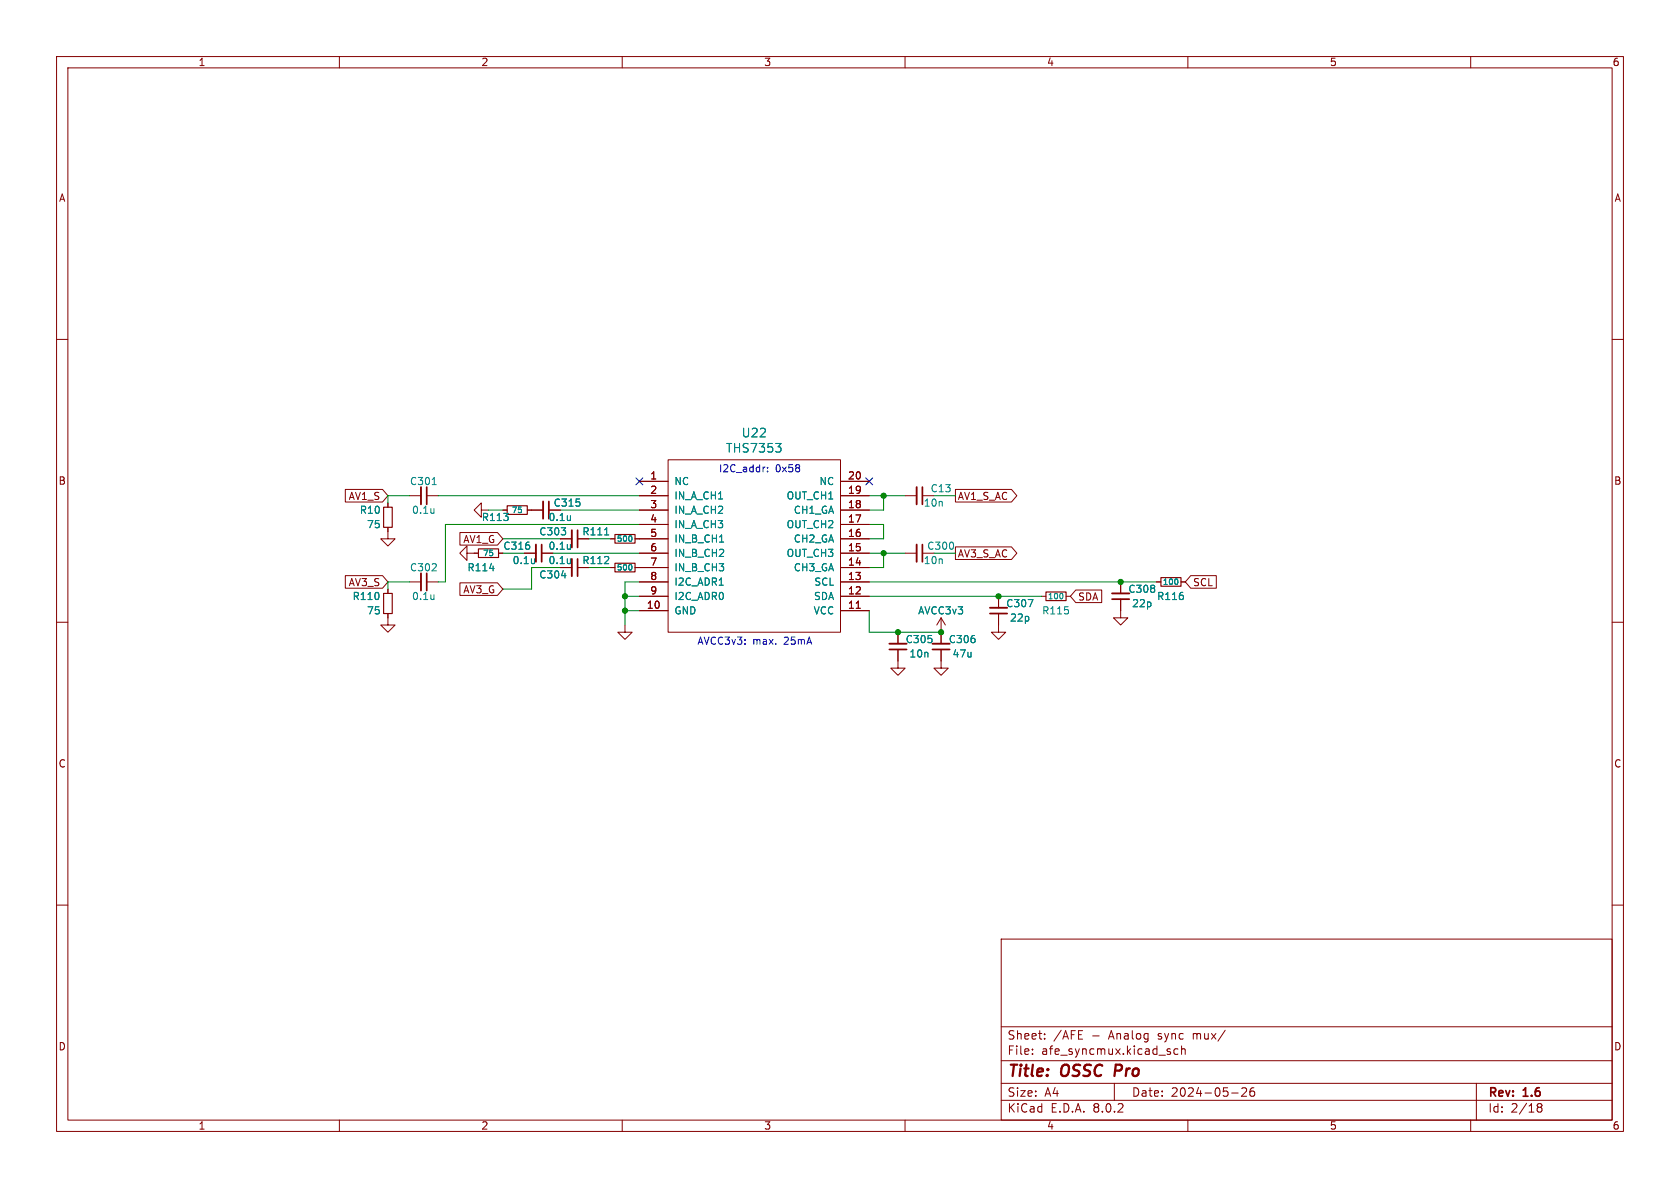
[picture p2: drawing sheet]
<svg xmlns="http://www.w3.org/2000/svg" width="297mm" height="210mm" viewBox="0 0 297 210" stroke-linecap="round" stroke-linejoin="round" font-family="sans-serif">
<g fill="none" stroke="#840000" stroke-width=".18">
<path d="M10 10h277v190h-277zM12 12h273v186h-273zM60 10v2M110 10v2M160 10v2M210 10v2M260 10v2M10 60h2M285 60h2M61 86.5h6.6l1 1.1-1 1.1h-6.6zM68.6 93.2v2.1h1.2l-1.2 1.2-1.3-1.2h1.3M68.6 88.9v.8"/>
<path d="M72.4 87.6h2M75.4 87.6h2.1M81.3 94.1h6.6l1 1.2-1 1.1h-6.6zM82.5 97.8v-1.3l-1.2 1.3 1.2 1.3v-1.3h2.1M85.1 90.2v-1.3l-1.3 1.3 1.3 1.2v-1.2h1.3M88.1 97.8h.8M88.9 90.2h.8M92.7 97.8h2M93.2 90.2h2.8M95.8 97.8h2M97 90.2h2.1M99.1 95.3h2"/>
<path d="M102.1 95.3h2M107.9 95.3h.8M112.3 95.3h5.8M113 85.1h5.1M113 97.8h5.1M113 92.7h5.1M113 90.2h5.1M113 87.6h5.1M118.1 81.3h30.5v30.5h-30.5zM148.6 85.1h5.1M148.6 97.8h5.1M148.6 95.3h5.1"/>
<path d="M148.6 92.7h5.1M148.6 90.2h5.1M148.6 87.6h5.1M160 97.8h2.1M160 87.6h2.1M163.1 97.8h2M163.1 87.6h2M168.9 86.5h9.9l1 1.1-1 1.1h-9.9zM168.9 96.7h9.9l1 1.1-1 1.1h-9.9zM10 110h2M61 101.8h6.6l1 1.1-1 1.1h-6.6zM68.6 108.5v2h1.2l-1.2 1.3-1.3-1.3h1.3"/>
<path d="M68.6 104.1v.8M72.4 102.9h2M75.4 102.9h2.1M81.3 103h6.6l1 1.1-1 1.2h-6.6zM99.1 100.3h2M102.1 100.3h2M107.9 100.3h.8M110.5 110.5v1.3h1.3l-1.3 1.2-1.3-1.2h1.3M112.3 100.3h5.8M113 108h5.1M113 105.4h5.1M113 102.9h5.1"/>
<path d="M148.6 108h5.1M148.6 105.4h5.1M148.6 102.9h5.1M148.6 100.3h5.1M151.4 107.5h.7M158.7 114.8v3.3h1.3l-1.3 1.3-1.2-1.3h1.2M158.7 111.8v2M166.4 114.8v3.3h1.2l-1.2 1.3-1.3-1.3h1.3M166.4 109.2v4.6M166.4 109.2l-.8 1.3M166.4 109.2l.7 1.3M176.5 108.5v3.3h1.3l-1.3 1.2-1.2-1.2h1.2"/>
<path d="M176.5 105.4v2M184.1 105.4h.8M188.5 105.4h.7M190.2 104.3h4.6v2.2h-4.6l-1-1.1zM198.1 105.9v3.3h1.3l-1.3 1.3-1.3-1.3h1.3M198.1 102.9v2M204.5 102.9h.7M208.8 102.9h.7M210.5 101.8h4.5v2.2h-4.5l-1-1.1zM285 110h2M10 160h2M285 160h2"/>
<path d="M177 166h108v32h-108zM60 198v2M110 198v2M160 198v2M177 194.5h108M177 191.5h108M177 187.5h108M177 181.5h108M182.5 186.3v.1M182.5 185.5v.1M184.7 183.6v.1M184.7 182.8v.1"/>
<path d="M197 191.5v3M206.7 185.9l.3 .2-.3 .3M206.7 185.4l.2 .1M208.2 185.5l-.4-.1-.3 .3v.4l.2 .2h.5M208.9 185.5l.2-.1 .4 .1v.9M208.9 184.9v1.5M210 198v2M216.6 182.1l-1.3 2M217.7 193.2h1.2M219.5 192.4l.6-.1 .2 .1 .1 .3-.9 1.1h.9M221.7 192.3a.59 .59 0 0 0-.7 .6v.6l.1 .2 .4 .1 .2-.1 .1-.5-.1-.3h-.5l-.2 .3M260 198v2"/>
<path d="M261 191.5v6.5M271.7 195.5l.3 .2M271.7 195.4l.3-.3 .5 .1 .1 .3-.3 .2M272 195.7h.3M272 195.7l-.3 .3M272.3 195.7l.3 .3-.1 .5-.5 .1-.3-.3"/>
</g>
<path d="M197.3 188.2l-.3 2" fill="none" stroke="#840000" stroke-width=".4"/>
<path d="M67.8 89.7h1.5v3.5h-1.5zM84.6 97h3.5v1.6h-3.5zM89.7 89.4h3.5v1.5h-3.5zM108.7 94.5h3.6v1.5h-3.6zM108.7 99.6h3.6v1.5h-3.6zM67.8 104.9h1.5v3.6h-1.5zM184.9 104.6h3.6v1.6h-3.6zM205.2 102.1h3.6v1.5h-3.6z" fill="none" stroke="#840000" stroke-width=".2"/>
<g fill="none" stroke="#008484" stroke-width=".18">
<path d="M137.1 78.4h1l-.5 .6M137.8 79l.3 .3v.3l-.3 .3M76.4 85.7h.7M76.7 89.9v.8M76.7 90.6v.1M94.5 98.8v.8M94.5 99.5l-.1 .1M100.8 91.2v.8M100.8 96.3v.8M100.8 98.8v.8M100.8 91.9v.1M100.8 97h.1"/>
<path d="M100.8 99.5v.1M106.9 94.6h.7M111.7 94.9v.6M111.7 100v.6M127.2 95.8h.7M76.7 105.1v.9M76.7 105.9h.1M86.6 100.5h.8M99.3 101.8h.8M127.1 103.4h.8M181.8 106h.8l-.5 1.3M187.9 105.1v.6"/>
<path d="M208.2 102.5v.6"/>
</g>
<path d="M74.4 86.1v3.1M94.7 96.3v3M96 88.6v3.1M101.1 93.7v3.1M101.1 98.8v3.1M162.1 86.1v3.1M162.1 96.3v3M74.4 101.3v3.1M157.2 113.8h3.1M164.8 113.8h3.1M175 107.4h3.1M196.6 104.9h3" fill="none" stroke="#840000" stroke-width=".33"/>
<path d="M75.4 86.1v3.1M95.8 96.3v3M97 88.6v3.1M102.1 93.7v3.1M102.1 98.8v3.1M163.1 86.1v3.1M163.1 96.3v3M75.4 101.3v3.1M157.2 114.8h3.1M164.8 114.8h3.1M175 108.5h3.1M196.6 105.9h3" fill="none" stroke="#840000" stroke-width=".3"/>
<path d="M135.1 82.6h.2M135.7 83.3v.1M135.7 82.6v.1" fill="none" stroke="#0000c2" stroke-width=".18"/>
<g fill="none" stroke="#008400" stroke-width=".18">
<path d="M72.4 87.6h-3.8v1.3M77.5 87.6h35.5M86.4 90.2h2.5M88.9 97.8h3.8M88.9 95.3h10.2M97.8 97.8h15.2M99.1 90.2h13.9M104.1 95.3h3.8M113 92.7h-34.3v10.2h-1.2M153.7 92.7h2.5v2.6h-2.5M153.7 97.8h6.3M153.7 87.6h6.3"/>
<path d="M156.2 87.6v2.6h-2.5M156.2 97.8v2.5h-2.5M165.1 97.8h3.8M165.1 87.6h3.8M72.4 102.9h-3.8v1.2M99.1 100.3h-5.1v3.8h-5.1M104.1 100.3h3.8M110.5 105.4h2.5M110.5 108h2.5M113 102.9h-2.5v7.6M153.7 108v3.8h12.7M153.7 105.4h30.4"/>
<path d="M153.7 102.9h50.8"/>
</g>
<path d="M112.4 84.5l1.2 1.2M113.6 84.5l-1.2 1.2M153.1 84.5l1.2 1.2M154.3 84.5l-1.2 1.2" fill="none" stroke="#000084" stroke-width=".18"/>
<g fill="#008400" stroke="#008400" stroke-width=".18">
<circle cx="198.1" cy="102.9" r=".46"/>
<circle cx="156.2" cy="97.8" r=".46"/>
<circle cx="166.4" cy="111.8" r=".46"/>
<circle cx="158.7" cy="111.8" r=".46"/>
<circle cx="176.5" cy="105.4" r=".46"/>
<circle cx="156.2" cy="87.6" r=".46"/>
<circle cx="110.5" cy="105.4" r=".46"/>
<circle cx="110.5" cy="108" r=".46"/>
</g>
<g font-size="2.8" fill="#840000">
<text x="178" y="190.9">Title:</text>
<text x="187.7" y="190.9">OSSC</text>
<text x="197.9" y="190.9">Pro</text>
</g>
<g font-size="2.1" fill="#008484">
<text x="131" y="77.5">U22</text>
<text x="128.3" y="80.2">THS7353</text>
</g>
<g font-size="2.1" fill="#840000">
<text x="178" y="184">Sheet:</text>
<text x="186.2" y="184">/AFE</text>
<text x="193" y="184">-</text>
<text x="196.2" y="184">Analog</text>
<text x="205" y="184">sync</text>
<text x="211.3" y="184">mux/</text>
<text x="178" y="186.7">File:</text>
<text x="184.1" y="186.7">afe_syncmux.kicad_sch</text>
<text x="178" y="196.9">KiCad</text>
<text x="178" y="194.1">Size:</text>
<text x="184.7" y="194.1">A4</text>
<text x="185.7" y="196.9">E.D.A.</text>
<text x="193.3" y="196.9">8.0.2</text>
<text x="200" y="194.1">Date:</text>
<text x="207" y="194.1">2024-05-26</text>
<text x="263" y="194.3">Rev:</text>
<text x="263" y="196.9">Id:</text>
<text x="267.1" y="196.9">2/18</text>
<text x="269.4" y="194.3">1.6</text>
</g>
<g font-size="1.8" fill="#840000">
<text x="35" y="11.9">1</text>
<text x="85" y="11.9">2</text>
<text x="135" y="11.9">3</text>
<text x="185" y="11.9">4</text>
<text x="235" y="11.9">5</text>
<text x="285" y="11.9">6</text>
<text x="10.3" y="35.9">A</text>
<text x="285.3" y="35.9">A</text>
<text x="10.3" y="85.9">B</text>
<text x="61.5" y="88.6">AV1_S</text>
<text x="114.9" y="84.8">1</text>
<text x="114.9" y="87.4">2</text>
<text x="114.9" y="89.9">3</text>
<text x="149.8" y="89.9">18</text>
<text x="149.8" y="87.4">19</text>
<text x="149.8" y="84.8">20</text>
<text x="169.2" y="88.6">AV1_S_AC</text>
<text x="285.3" y="85.9">B</text>
<text x="114.9" y="92.5">4</text>
<text x="114.9" y="95">5</text>
<text x="149.8" y="95">16</text>
<text x="149.8" y="92.5">17</text>
<text x="81.8" y="96.2">AV1_G</text>
<text x="114.9" y="97.5">6</text>
<text x="114.9" y="100.1">7</text>
<text x="149.8" y="100.1">14</text>
<text x="149.8" y="97.5">15</text>
<text x="169.2" y="98.7">AV3_S_AC</text>
<text x="61.5" y="103.8">AV3_S</text>
<text x="81.8" y="105.1">AV3_G</text>
<text x="114.3" y="107.7">10</text>
<text x="114.9" y="102.6">8</text>
<text x="114.9" y="105.2">9</text>
<text x="149.8" y="107.7">11</text>
<text x="149.8" y="105.2">12</text>
<text x="149.8" y="102.6">13</text>
<text x="190.5" y="106.4">SDA</text>
<text x="210.8" y="103.8">SCL</text>
<text x="10.3" y="135.9">C</text>
<text x="285.3" y="135.9">C</text>
<text x="10.3" y="185.9">D</text>
<text x="285.3" y="185.9">D</text>
<text x="35" y="199.9">1</text>
<text x="85" y="199.9">2</text>
<text x="135" y="199.9">3</text>
<text x="185" y="199.9">4</text>
<text x="235" y="199.9">5</text>
<text x="285" y="199.9">6</text>
</g>
<g font-size="1.8" fill="#0000c2">
<text x="127" y="83.6">I2C_addr:</text>
<text x="137.1" y="83.6">0x58</text>
<text x="123.2" y="114.1">AVCC3v3:</text>
<text x="133.1" y="114.1">max.</text>
<text x="138.7" y="114.1">25mA</text>
</g>
<g font-size="1.8" fill="#008484">
<text x="72.4" y="86">C301</text>
<text x="97.8" y="89.8">C315</text>
<text x="119.1" y="86">NC</text>
<text x="119.1" y="88.5">IN_A_CH1</text>
<text x="139" y="88.5">OUT_CH1</text>
<text x="144.8" y="86">NC</text>
<text x="163.2" y="89.8">10n</text>
<text x="164.4" y="87.2">C13</text>
<text x="63.5" y="91">R10</text>
<text x="64.8" y="93.6">75</text>
<text x="72.7" y="91">0.1u</text>
<text x="85.1" y="92.3">R113</text>
<text x="95.2" y="94.8">C303</text>
<text x="96.9" y="92.3">0.1u</text>
<text x="102.9" y="94.8">R111</text>
<text x="119.1" y="91">IN_A_CH2</text>
<text x="119.1" y="93.6">IN_A_CH3</text>
<text x="139" y="93.6">OUT_CH2</text>
<text x="140.2" y="91">CH1_GA</text>
<text x="72.4" y="101.2">C302</text>
<text x="82.5" y="101.2">R114</text>
<text x="88.9" y="97.4">C316</text>
<text x="90.5" y="99.9">0.1u</text>
<text x="96.9" y="97.4">0.1u</text>
<text x="96.9" y="99.9">0.1u</text>
<text x="102.9" y="99.9">R112</text>
<text x="119.1" y="96.1">IN_B_CH1</text>
<text x="119.1" y="98.7">IN_B_CH2</text>
<text x="119.1" y="101.2">IN_B_CH3</text>
<text x="139" y="98.7">OUT_CH3</text>
<text x="140.2" y="101.2">CH3_GA</text>
<text x="140.2" y="96.1">CH2_GA</text>
<text x="163.2" y="99.9">10n</text>
<text x="163.8" y="97.4">C300</text>
<text x="62.2" y="106.3">R110</text>
<text x="72.7" y="106.3">0.1u</text>
<text x="95.2" y="102.5">C304</text>
<text x="119.1" y="103.7">I2C_ADR1</text>
<text x="119.1" y="106.3">I2C_ADR0</text>
<text x="143.8" y="106.3">SDA</text>
<text x="143.9" y="103.7">SCL</text>
<text x="177.8" y="107.5">C307</text>
<text x="199.4" y="105">C308</text>
<text x="200" y="107.5">22p</text>
<text x="204.5" y="106.3">R116</text>
<text x="64.8" y="108.8">75</text>
<text x="119.1" y="108.8">GND</text>
<text x="143.7" y="108.8">VCC</text>
<text x="160" y="113.9">C305</text>
<text x="162.2" y="108.8">AVCC3v3</text>
<text x="167.6" y="113.9">C306</text>
<text x="178.5" y="110.1">22p</text>
<text x="184.1" y="108.8">R115</text>
<text x="160.7" y="116.4">10n</text>
<text x="168.3" y="116.4">47u</text>
</g>
<g font-size="1.4" fill="#008484">
<text x="90.4" y="90.9">75</text>
<text x="108.9" y="96">500</text>
<text x="85.3" y="98.5">75</text>
<text x="108.9" y="101.1">500</text>
<text x="185.1" y="106.1">100</text>
<text x="205.5" y="103.6">100</text>
</g>
</svg>
